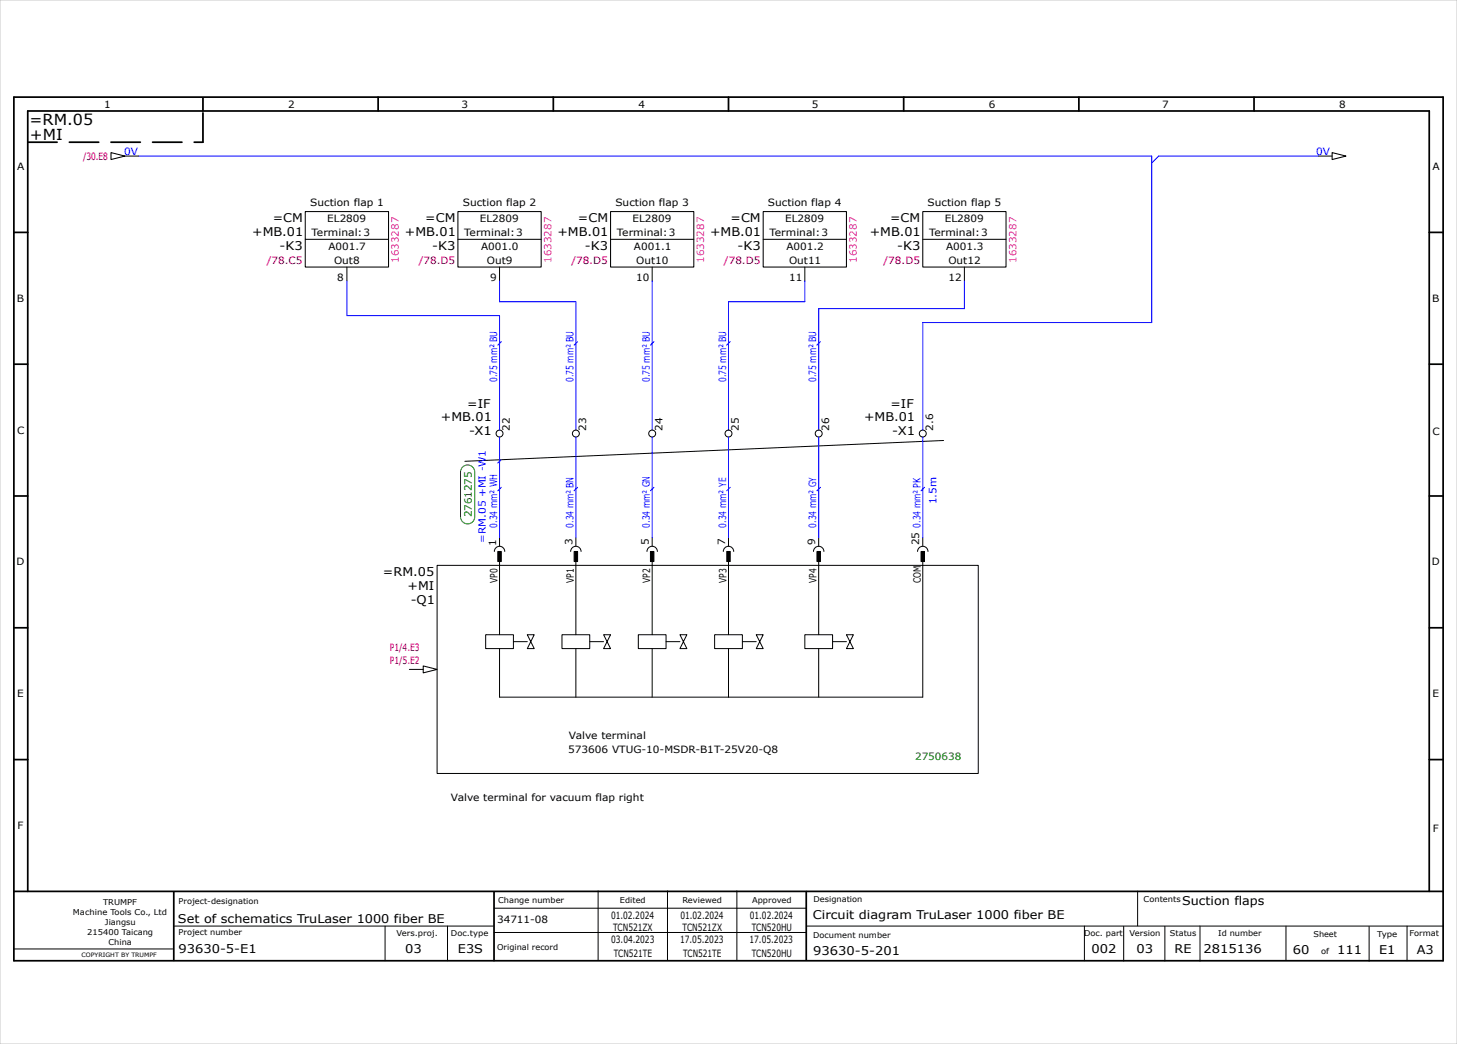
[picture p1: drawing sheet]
<svg xmlns="http://www.w3.org/2000/svg" width="420mm" height="301mm" viewBox="0 0 420 301" stroke-linecap="round" stroke-linejoin="round" font-family="sans-serif">
<g fill="none" stroke="#000" stroke-width=".5">
<path d="M4 28h412v249h-412zM58.5 28.2v3.8M109 28v4M159.5 28v4M210 28v4M260.5 28v4M311 28v4M361.5 28v4M4 67h4M412 67h4M4 105h4M412 105h4"/>
<path d="M4 143h4M412 143h4M4 181h4M412 181h4M4 219h4M412 219h4M4 257h412M8 257v-225h404v225M50.1 257.1v19.8M142.4 257.2v19.8M232.4 257.1v19.7"/>
</g>
<g fill="none" stroke="#000" stroke-width=".29">
<path d="M36 45h4M380 45h4M88 69h24M100 77v4M132 69h24M144 77v4M176 69h24M188 77v4M220 69h24M232 77v4M266 69h24M278 77v4"/>
<path d="M272 127l-138 6M142.5 159a1.5 1.5 0 0 1 1.5-1.5 1.5 1.5 0 0 1 1.5 1.5M144 155v2.5M164.5 159a1.5 1.5 0 0 1 1.5-1.5 1.5 1.5 0 0 1 1.5 1.5M166 155v2.5M186.5 159a1.5 1.5 0 0 1 1.5-1.5 1.5 1.5 0 0 1 1.5 1.5M188 155v2.5M208.5 159a1.5 1.5 0 0 1 1.5-1.5 1.5 1.5 0 0 1 1.5 1.5M210 155v2.5M234.5 159a1.5 1.5 0 0 1 1.5-1.5 1.5 1.5 0 0 1 1.5 1.5M236 155v2.5M264.5 159a1.5 1.5 0 0 1 1.5-1.5 1.5 1.5 0 0 1 1.5 1.5"/>
<path d="M266 155v2.5M126 163h156v60h-156zM144 161v22M166 161v22M188 161v22M210 161v22M236 161v22M266 161v40h-122v-14M118 193h4M140 183h8v4h-8zM152 183h2l-1 2zM153 185l1 2h-2z"/>
<path d="M162 183h8v4h-8zM166 187v14M174 183h2l-1 2zM175 185l1 2h-2zM184 183h8v4h-8zM188 187v14M196 183h2l-1 2zM197 185l1 2h-2zM206 183h8v4h-8zM210 187v14M218 183h2l-1 2zM219 185l1 2h-2z"/>
<path d="M232 183h8v4h-8zM236 187v14M244 183h2l-1 2zM245 185l1 2h-2zM172.4 256.9v20M192.4 256.9v20M212.4 256.9v20M327.9 256.9v10M4.1 273.6h45.7M50.1 267h92.2M111 267v10M129 267v10"/>
<path d="M142.4 261.9h90M142.4 268.9h90M232.5 267h183.5M312.6 267v10M323.9 267.1v10M335.8 267.1v10M345.9 267v10.1M370.7 267v9.8M394.7 267.1v10M405.6 267v10"/>
<circle cx="144" cy="125" r="1"/>
<circle cx="166" cy="125" r="1"/>
<circle cx="188" cy="125" r="1"/>
<circle cx="210" cy="125" r="1"/>
<circle cx="236" cy="125" r="1"/>
<circle cx="266" cy="125" r="1"/>
</g>
<path d="M8 41h50.5M58.5 41v-8.8" fill="none" stroke="#000" stroke-width=".5" stroke-dasharray="8.5 3.5"/>
<path d="M0 0h420v301h-420z" fill="none" stroke="#c9c9c9" stroke-width=".29"/>
<path d="M148 185h4M170 185h4M192 185h4M214 185h4M240 185h4" fill="none" stroke="#000" stroke-width=".29" stroke-dasharray="8.5 3.5"/>
<g fill="#000" stroke="#000" stroke-width=".29">
<path d="M143.5 159h1v2.9h-1z" fill-rule="evenodd"/>
<path d="M165.5 159h1v2.9h-1z" fill-rule="evenodd"/>
<path d="M187.5 159h1v2.9h-1z" fill-rule="evenodd"/>
<path d="M209.5 159h1v2.9h-1z" fill-rule="evenodd"/>
<path d="M235.5 159h1v2.9h-1z" fill-rule="evenodd"/>
<path d="M265.5 159h1v2.9h-1z" fill-rule="evenodd"/>
</g>
<path d="M32 44l4 1-4 1zM384 44l4 1-4 1zM88 61h24v16h-24zM132 61h24v16h-24zM176 61h24v16h-24zM220 61h24v16h-24zM266 61h24v16h-24zM122 192l4 1-4 1z" fill="none" stroke="#000" stroke-width=".3"/>
<g fill="none" stroke="#00f" stroke-width=".29">
<path d="M40 45h292v48h-66v31M380 45h-46l-2 2M100 81v10h44v33M144 81v6h22v37M188 81v43M232 81v6h-22v37M278 81v8h-42v35M144 126v29M166 126v29M188 126v29M210 126v29M236 126v29"/>
<path d="M266 126v29"/>
</g>
<path d="M133.4 134.7a2.05 2.05 0 0 1 2.2-.5 2.05 2.05 0 0 1 1.2 1.9v12.9a2.05 2.05 0 0 1-2 2 2.05 2.05 0 0 1-2.1-2v-12.9z" fill-rule="evenodd" fill="#fff" stroke="#008000" stroke-width=".29"/>
<path d="M144.5 98.5l-1 1M166.5 98.5l-1 1M188.5 98.5l-1 1M210.5 98.5l-1 1M236.5 98.5l-1 1M144.5 132.5l-1 1M144.5 140.5l-1 1M166.5 140.5l-1 1M188.5 140.5l-1 1M210.5 140.5l-1 1M236.5 140.5l-1 1M266.5 140.5l-1 1" fill="none" stroke="#00f" stroke-width=".3"/>
<g font-size="4.4">
<text x="8.5" y="36">=RM.05</text>
<text x="8.6" y="40.5">+MI</text>
</g>
<g font-size="3.5">
<text x="78.6" y="64">=CM</text>
<text x="122.6" y="64">=CM</text>
<text x="166.6" y="64">=CM</text>
<text x="210.6" y="64">=CM</text>
<text x="256.6" y="64">=CM</text>
<text x="72.7" y="68">+MB.01</text>
<text x="80.6" y="72">-K3</text>
<text x="116.7" y="68">+MB.01</text>
<text x="124.6" y="72">-K3</text>
<text x="160.7" y="68">+MB.01</text>
<text x="168.6" y="72">-K3</text>
<text x="204.7" y="68">+MB.01</text>
<text x="212.6" y="72">-K3</text>
<text x="250.7" y="68">+MB.01</text>
<text x="258.6" y="72">-K3</text>
<text x="134.7" y="117.5">=IF</text>
<text x="256.7" y="117.5">=IF</text>
<text x="127.1" y="121.5">+MB.01</text>
<text x="135.2" y="125.5">-X1</text>
<text x="249.1" y="121.5">+MB.01</text>
<text x="257.2" y="125.5">-X1</text>
<text x="110.4" y="166">=RM.05</text>
<text x="117.5" y="170">+MI</text>
<text x="118.4" y="174">-Q1</text>
<text x="340.8" y="261">Suction flaps</text>
<text x="51.3" y="266">Set of schematics TruLaser 1000 fiber BE</text>
<text x="234.3" y="265">Circuit diagram TruLaser 1000 fiber BE</text>
<text x="51.5" y="274.7">93630-5-E1</text>
<text x="116.8" y="274.9">03</text>
<text x="132" y="274.9">E3S</text>
<text x="234.4" y="275.3">93630-5-201</text>
<text x="314.6" y="274.8">002</text>
<text x="327.6" y="274.9">03</text>
<text x="338.6" y="274.8">RE</text>
<text x="346.9" y="274.7">2815136</text>
<text x="372.7" y="275">60</text>
<text x="385.4" y="275">111</text>
<text x="397.6" y="275">E1</text>
<text x="408.4" y="275">A3</text>
</g>
<g font-size="2.9">
<text x="30" y="31">1</text>
<text x="83" y="31">2</text>
<text x="133.1" y="31">3</text>
<text x="184.1" y="31">4</text>
<text x="234.1" y="31">5</text>
<text x="285" y="31">6</text>
<text x="335" y="31">7</text>
<text x="386" y="31">8</text>
<text x="5" y="49">A</text>
<text x="413" y="49">A</text>
<text x="89.4" y="59.5">Suction flap 1</text>
<text x="133.4" y="59.5">Suction flap 2</text>
<text x="177.4" y="59.5">Suction flap 3</text>
<text x="221.4" y="59.5">Suction flap 4</text>
<text x="267.4" y="59.5">Suction flap 5</text>
<text x="94.4" y="64">EL2809</text>
<text x="138.3" y="64">EL2809</text>
<text x="182.4" y="64">EL2809</text>
<text x="226.3" y="64">EL2809</text>
<text x="272.4" y="64">EL2809</text>
<text x="89.8" y="68">Terminal:3</text>
<text x="94.6" y="72">A001.7</text>
<text x="133.8" y="68">Terminal:3</text>
<text x="138.7" y="72">A001.0</text>
<text x="177.8" y="68">Terminal:3</text>
<text x="182.7" y="72">A001.1</text>
<text x="221.8" y="68">Terminal:3</text>
<text x="226.7" y="72">A001.2</text>
<text x="267.8" y="68">Terminal:3</text>
<text x="272.7" y="72">A001.3</text>
<text x="96.3" y="76">Out8</text>
<text x="140.4" y="76">Out9</text>
<text x="183.4" y="76">Out10</text>
<text x="227.4" y="76">Out11</text>
<text x="273.4" y="76">Out12</text>
<text x="97.2" y="81">8</text>
<text x="141.3" y="81">9</text>
<text x="183.4" y="81">10</text>
<text x="227.5" y="81">11</text>
<text x="273.4" y="81">12</text>
<text x="4.8" y="87">B</text>
<text x="412.8" y="87">B</text>
<text x="5" y="125">C</text>
<text x="147" y="124.2" transform="rotate(-90 147 124.2)">22</text>
<text x="169" y="124.2" transform="rotate(-90 169 124.2)">23</text>
<text x="191" y="124.2" transform="rotate(-90 191 124.2)">24</text>
<text x="213" y="124.2" transform="rotate(-90 213 124.2)">25</text>
<text x="239" y="124.2" transform="rotate(-90 239 124.2)">26</text>
<text x="269" y="124.2" transform="rotate(-90 269 124.2)">2.6</text>
<text x="413" y="125.5">C</text>
<text x="143" y="157.4" transform="rotate(-90 143 157.4)">1</text>
<text x="165" y="157.2" transform="rotate(-90 165 157.2)">3</text>
<text x="187" y="157.2" transform="rotate(-90 187 157.2)">5</text>
<text x="209" y="157.2" transform="rotate(-90 209 157.2)">7</text>
<text x="235" y="157.1" transform="rotate(-90 235 157.1)">9</text>
<text x="265" y="157.2" transform="rotate(-90 265 157.2)">25</text>
<text x="4.8" y="163">D</text>
<text x="412.7" y="163">D</text>
<text x="143.4" y="168.1" transform="rotate(-90 143.4 168.1)">VP0</text>
<text x="165.4" y="168.1" transform="rotate(-90 165.4 168.1)">VP1</text>
<text x="187.4" y="168.1" transform="rotate(-90 187.4 168.1)">VP2</text>
<text x="209.4" y="168.1" transform="rotate(-90 209.4 168.1)">VP3</text>
<text x="235.4" y="168.1" transform="rotate(-90 235.4 168.1)">VP4</text>
<text x="265.4" y="168.2" transform="rotate(-90 265.4 168.2)">COM</text>
<text x="5" y="201">E</text>
<text x="413" y="201">E</text>
<text x="164" y="213">Valve terminal</text>
<text x="163.8" y="217">573606 VTUG-10-MSDR-B1T-25V20-Q8</text>
<text x="130" y="231">Valve terminal for vacuum flap right</text>
<text x="5.1" y="239">F</text>
<text x="413" y="240">F</text>
<text x="143.3" y="266">34711-08</text>
<text x="176.1" y="264.9">01.02.2024</text>
<text x="176.8" y="268.4">TCN521ZX</text>
<text x="196.1" y="264.9">01.02.2024</text>
<text x="196.8" y="268.4">TCN521ZX</text>
<text x="216.1" y="264.9">01.02.2024</text>
<text x="216.7" y="268.4">TCN520HU</text>
<text x="176.2" y="271.9">03.04.2023</text>
<text x="176.9" y="275.9">TCN521TE</text>
<text x="196" y="271.9">17.05.2023</text>
<text x="196.9" y="275.9">TCN521TE</text>
<text x="216" y="271.9">17.05.2023</text>
<text x="216.7" y="275.9">TCN520HU</text>
</g>
<g font-size="2.9" fill="#b60000">
<text x="23.9" y="46">/30.E8</text>
<text x="76.9" y="76">/78.C5</text>
<text x="120.7" y="76">/78.D5</text>
<text x="164.7" y="76">/78.D5</text>
<text x="208.7" y="76">/78.D5</text>
<text x="254.7" y="76">/78.D5</text>
<text x="112.4" y="187.8">P1/4.E3</text>
<text x="112.4" y="191.4">P1/5.E2</text>
</g>
<g font-size="2.9" fill="#00f">
<text x="35.8" y="44.6">0V</text>
<text x="379.4" y="44.6">0V</text>
<text x="143.3" y="110.2" transform="rotate(-90 143.3 110.2)">0.75 mm² BU</text>
<text x="165.3" y="110.2" transform="rotate(-90 165.3 110.2)">0.75 mm² BU</text>
<text x="187.3" y="110.2" transform="rotate(-90 187.3 110.2)">0.75 mm² BU</text>
<text x="209.3" y="110.2" transform="rotate(-90 209.3 110.2)">0.75 mm² BU</text>
<text x="235.3" y="110.2" transform="rotate(-90 235.3 110.2)">0.75 mm² BU</text>
<text x="270" y="145.4" transform="rotate(-90 270 145.4)">1.5m</text>
<text x="143.3" y="152.2" transform="rotate(-90 143.3 152.2)">0.34 mm² WH</text>
<text x="165.3" y="152.2" transform="rotate(-90 165.3 152.2)">0.34 mm² BN</text>
<text x="187.3" y="152.2" transform="rotate(-90 187.3 152.2)">0.34 mm² GN</text>
<text x="209.3" y="152.2" transform="rotate(-90 209.3 152.2)">0.34 mm² YE</text>
<text x="235.3" y="152.2" transform="rotate(-90 235.3 152.2)">0.34 mm² GY</text>
<text x="265.3" y="152.2" transform="rotate(-90 265.3 152.2)">0.34 mm² PK</text>
<text x="140" y="156.5" transform="rotate(-90 140 156.5)">=RM.05 +MI -W1</text>
</g>
<g font-size="2.9" fill="#f0f">
<text x="115" y="75.8" transform="rotate(-90 115 75.8)">1633287</text>
<text x="159" y="75.8" transform="rotate(-90 159 75.8)">1633287</text>
<text x="203" y="75.8" transform="rotate(-90 203 75.8)">1633287</text>
<text x="247" y="75.8" transform="rotate(-90 247 75.8)">1633287</text>
<text x="293" y="75.8" transform="rotate(-90 293 75.8)">1633287</text>
</g>
<g font-size="2.9" fill="#008000">
<text x="136" y="149.2" transform="rotate(-90 136 149.2)">2761275</text>
<text x="263.8" y="219">2750638</text>
</g>
<g font-size="2.3">
<text x="21" y="263.8">Machine Tools Co., Ltd</text>
<text x="29.7" y="260.8">TRUMPF</text>
<text x="51.5" y="260.7">Project-designation</text>
<text x="143.6" y="260.4">Change number</text>
<text x="178.7" y="260.4">Edited</text>
<text x="196.7" y="260.4">Reviewed</text>
<text x="216.8" y="260.4">Approved</text>
<text x="234.5" y="260.2">Designation</text>
<text x="329.7" y="260.1">Contents</text>
<text x="25.2" y="269.6">215400 Taicang</text>
<text x="30.3" y="266.7">Jiangsu</text>
<text x="51.5" y="269.7">Project number</text>
<text x="114.3" y="269.9">Vers.proj.</text>
<text x="130" y="269.9">Doc.type</text>
<text x="312.5" y="269.8">Doc. part</text>
<text x="325.6" y="269.9">Version</text>
<text x="337.3" y="269.8">Status</text>
<text x="351.2" y="269.8">Id number</text>
<text x="406.4" y="270">Format</text>
<text x="31.3" y="272.5">China</text>
<text x="143.3" y="273.9">Original record</text>
<text x="234.4" y="270.3">Document number</text>
<text x="378.6" y="270">Sheet</text>
<text x="380.8" y="275">of</text>
<text x="397" y="270">Type</text>
</g>
<text font-size="1.7" x="23.5" y="275.8">COPYRIGHT BY TRUMPF</text>
</svg>
